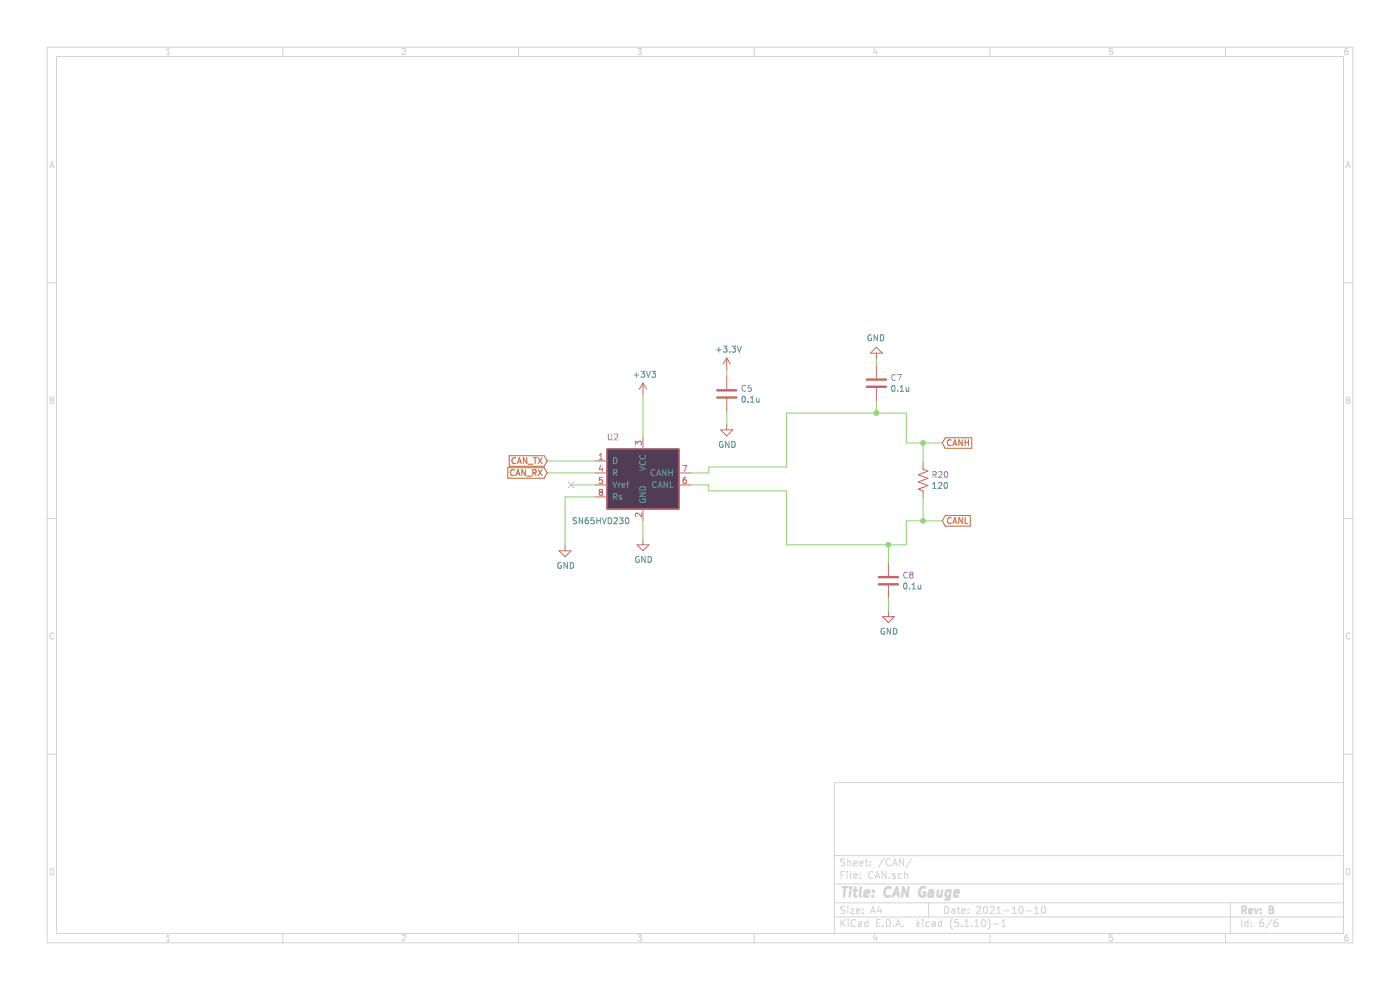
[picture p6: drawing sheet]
EESchema Schematic File Version 4
EELAYER 30 0
EELAYER END
$Descr A4 11693 8268
encoding utf-8
Sheet 6 6
Title "CAN Gauge"
Date "2021-10-10"
Rev "B"
Comp ""
Comment1 ""
Comment2 ""
Comment3 ""
Comment4 ""
$EndDescr
Wire Wire Line
	5920 3950 5920 3900
Wire Wire Line
	4770 4050 4970 4050
NoConn ~ 4770 4050
Wire Wire Line
	4970 3950 4570 3950
Wire Wire Line
	4970 3850 4570 3850
$Comp
L power:GND #PWR0125
U 1 1
P 4720 4550
F 0 "#PWR0125" H 4720 4300 50  0001 C CNN
F 1 "GND" H 4725 4377 50  0000 C CNN
F 2 "" H 4720 4550 50  0001 C CNN
F 3 "" H 4720 4550 50  0001 C CNN
	1    4720 4550
	1    0    0    -1  
$EndComp
Wire Wire Line
	4720 4150 4720 4550
Wire Wire Line
	4970 4150 4720 4150
Wire Wire Line
	5920 4050 5920 4100
Wire Wire Line
	5770 4050 5920 4050
Wire Wire Line
	5770 3950 5920 3950
Wire Wire Line
	5370 4350 5370 4500
Wire Wire Line
	6070 3440 6070 3540
$Comp
L power:GND #PWR0126
U 1 1
P 6070 3540
F 0 "#PWR0126" H 6070 3290 50  0001 C CNN
F 1 "GND" H 6075 3367 50  0000 C CNN
F 2 "" H 6070 3540 50  0001 C CNN
F 3 "" H 6070 3540 50  0001 C CNN
	1    6070 3540
	1    0    0    -1  
$EndComp
$Comp
L power:+3.3V #PWR0134
U 1 1
P 6070 3090
F 0 "#PWR0134" H 6070 2940 50  0001 C CNN
F 1 "+3.3V" H 6085 3263 50  0000 C CNN
F 2 "" H 6070 3090 50  0001 C CNN
F 3 "" H 6070 3090 50  0001 C CNN
	1    6070 3090
	1    0    0    -1  
$EndComp
$Comp
L power:+3V3 #PWR0135
U 1 1
P 5370 3300
F 0 "#PWR0135" H 5370 3150 50  0001 C CNN
F 1 "+3V3" H 5385 3473 50  0000 C CNN
F 2 "" H 5370 3300 50  0001 C CNN
F 3 "" H 5370 3300 50  0001 C CNN
	1    5370 3300
	1    0    0    -1  
$EndComp
Wire Wire Line
	5370 3650 5370 3300
Wire Wire Line
	6070 3140 6070 3090
$Comp
L Device:C C5
U 1 1
P 6070 3290
F 0 "C5" H 6185 3336 50  0000 L CNN
F 1 "0.1u" H 6185 3245 50  0000 L CNN
F 2 "Capacitor_SMD:C_0402_1005Metric" H 6108 3140 50  0001 C CNN
F 3 "~" H 6070 3290 50  0001 C CNN
	1    6070 3290
	1    0    0    -1  
$EndComp
$Comp
L power:GND #PWR0159
U 1 1
P 5370 4500
F 0 "#PWR0159" H 5370 4250 50  0001 C CNN
F 1 "GND" H 5375 4327 50  0000 C CNN
F 2 "" H 5370 4500 50  0001 C CNN
F 3 "" H 5370 4500 50  0001 C CNN
	1    5370 4500
	1    0    0    -1  
$EndComp
$Comp
L Interface_CAN_LIN:SN65HVD230 U2
U 1 1
P 5370 3950
F 0 "U2" H 5120 4250 50  0000 C CNN
F 1 "SN65HVD230" H 5020 3550 50  0000 C CNN
F 2 "Package_SO:SOIC-8_3.9x4.9mm_P1.27mm" H 5370 3450 50  0001 C CNN
F 3 "http://www.ti.com/lit/ds/symlink/sn65hvd230.pdf" H 5270 4350 50  0001 C CNN
F 4 "C12084" H 5370 3950 50  0001 C CNN "LCSC"
F 5 "Transceiver 1/1 CAN 1Mbps SOIC-8_150mil CAN ICs ROHS" H 5370 3950 50  0001 C CNN "Comments"
	1    5370 3950
	1    0    0    -1  
$EndComp
Wire Wire Line
	7320 3450 7570 3450
Connection ~ 7320 3450
Wire Wire Line
	7320 3350 7320 3450
Wire Wire Line
	7420 5000 7420 5100
$Comp
L power:GND #PWR0160
U 1 1
P 7420 5100
F 0 "#PWR0160" H 7420 4850 50  0001 C CNN
F 1 "GND" H 7425 4927 50  0000 C CNN
F 2 "" H 7420 5100 50  0001 C CNN
F 3 "" H 7420 5100 50  0001 C CNN
	1    7420 5100
	1    0    0    -1  
$EndComp
Wire Wire Line
	7420 4550 7570 4550
Connection ~ 7420 4550
Wire Wire Line
	7420 4700 7420 4550
Wire Wire Line
	7570 4350 7570 4550
$Comp
L Device:C C8
U 1 1
P 7420 4850
F 0 "C8" H 7535 4896 50  0000 L CNN
F 1 "0.1u" H 7535 4805 50  0000 L CNN
F 2 "Capacitor_SMD:C_0402_1005Metric" H 7458 4700 50  0001 C CNN
F 3 "~" H 7420 4850 50  0001 C CNN
	1    7420 4850
	1    0    0    -1  
$EndComp
Wire Wire Line
	7570 4350 7710 4350
Wire Wire Line
	7570 3700 7710 3700
Wire Wire Line
	7570 3450 7570 3700
Wire Wire Line
	6570 4100 6570 4550
Wire Wire Line
	6570 3900 6570 3450
Wire Wire Line
	5920 3900 6570 3900
Wire Wire Line
	5920 4100 6570 4100
Text GLabel 4570 3850 0    50   Input ~ 0
CAN_TX
Text GLabel 4570 3950 0    50   Input ~ 0
CAN_RX
Text GLabel 7870 4350 2    50   Input ~ 0
CANL
Text GLabel 7870 3700 2    50   Input ~ 0
CANH
$Comp
L Device:R_US R20
U 1 1
P 7710 4010
F 0 "R20" H 7778 4056 50  0000 L CNN
F 1 "120" H 7778 3965 50  0000 L CNN
F 2 "Resistor_SMD:R_0402_1005Metric" V 7750 4000 50  0001 C CNN
F 3 "~" H 7710 4010 50  0001 C CNN
F 4 "C60310" H 7710 4010 50  0001 C CNN "LCSC"
F 5 "60.4Ω ±1% ±200ppm/℃ 1/16W 0402 Chip Resistor - Surface Mount ROHS" H 7710 4010 50  0001 C CNN "Field5"
	1    7710 4010
	1    0    0    -1  
$EndComp
Wire Wire Line
	7710 3860 7710 3700
Connection ~ 7710 3700
Wire Wire Line
	7710 3700 7870 3700
Wire Wire Line
	7710 4160 7710 4350
Connection ~ 7710 4350
Wire Wire Line
	7710 4350 7870 4350
$Comp
L Device:C C7
U 1 1
P 7320 3200
F 0 "C7" H 7435 3246 50  0000 L CNN
F 1 "0.1u" H 7435 3155 50  0000 L CNN
F 2 "Capacitor_SMD:C_0402_1005Metric" H 7358 3050 50  0001 C CNN
F 3 "~" H 7320 3200 50  0001 C CNN
	1    7320 3200
	1    0    0    -1  
$EndComp
$Comp
L power:GND #PWR0136
U 1 1
P 7320 3000
F 0 "#PWR0136" H 7320 2750 50  0001 C CNN
F 1 "GND" H 7325 2827 50  0000 C CNN
F 2 "" H 7320 3000 50  0001 C CNN
F 3 "" H 7320 3000 50  0001 C CNN
	1    7320 3000
	-1   0    0    1   
$EndComp
Wire Wire Line
	7320 3050 7320 3000
Wire Wire Line
	6570 3450 7320 3450
Wire Wire Line
	6570 4550 7420 4550
$EndSCHEMATC
